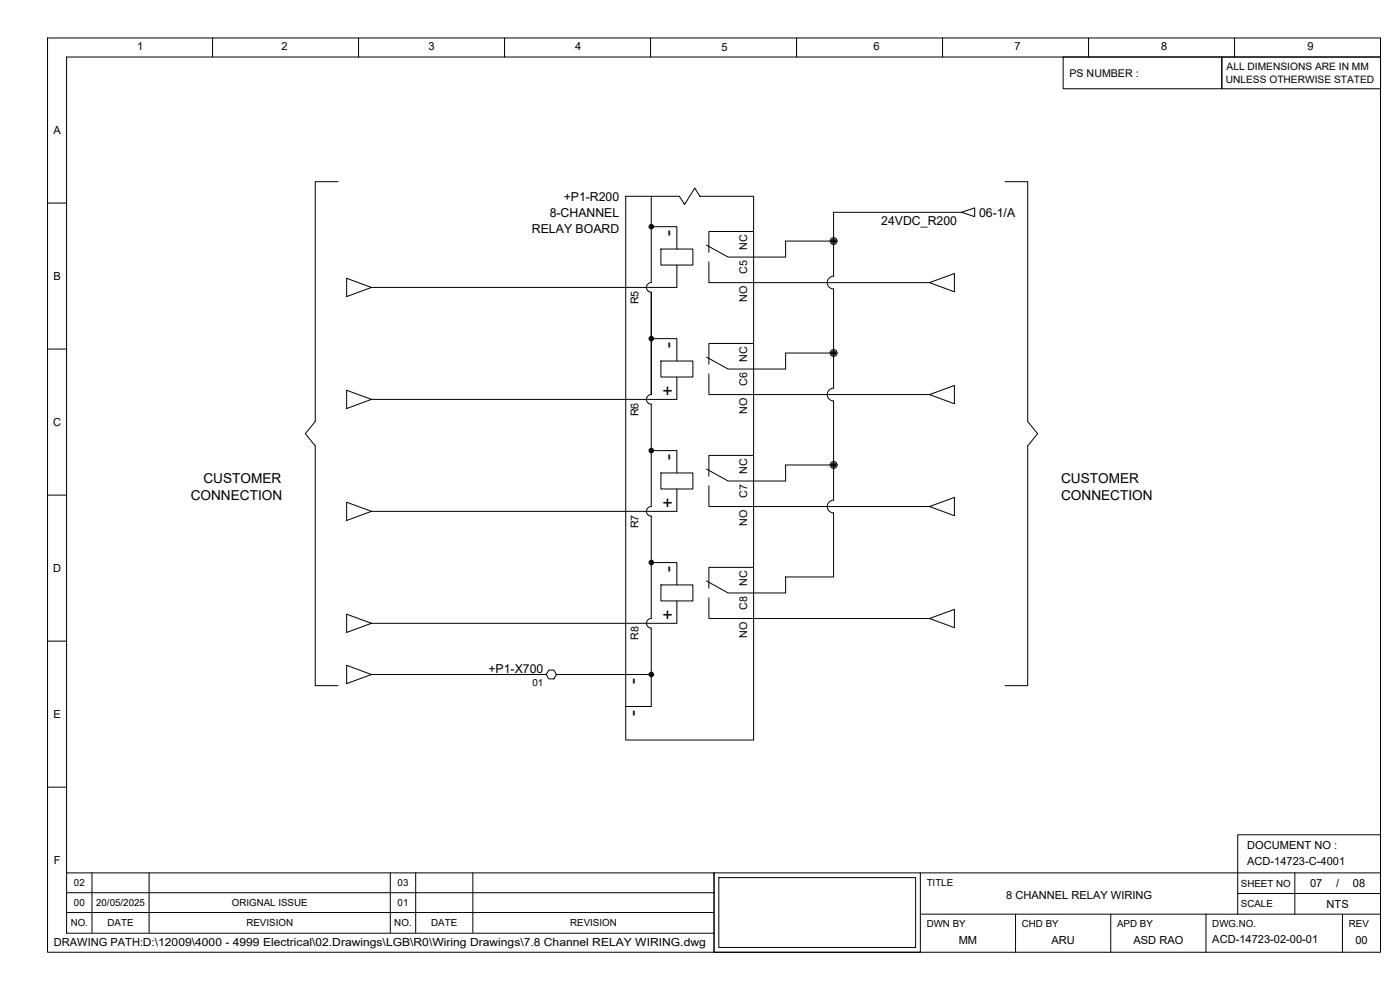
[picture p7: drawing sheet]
<svg xmlns="http://www.w3.org/2000/svg" width="420mm" height="297mm" viewBox="0 0 420 297" stroke-linecap="round" stroke-linejoin="round" font-family="sans-serif">
<g fill="none" stroke="#000" stroke-width=".3">
<path d="M14.3 11.4h400v274.3h-400zM63.8 11.4v5.7M107.6 11.4v5.7M151.4 11.4v5.7M195.2 11.4v5.7M239.1 11.4v5.7M282.9 11.4v5.7M319.1 17.1h47.6v9.5h-47.6zM326.7 11.4v5.7M366.7 17.1h47.6v9.5h-47.6zM370.5 11.4v5.7M414.3 17.1h-394.3v262.9h194.3"/>
<path d="M101.5 54.5h-6.9v72l-3 3.6 3 3.7v71.9h6.9M187.8 58.9h16.1l1.5 2.4 3.1-4.9 1.6 2.5h16.1v163.1h-38.4zM195.5 58.9v25.9a1.45 1.45 0 0 0-1.5 1.4 1.45 1.45 0 0 0 1.5 1.5v30.7a1.44 1.44 0 0 0-1.5 1.4 1.44 1.44 0 0 0 1.5 1.5v30.7M301.6 54.5h6.8v72l3 3.6-3 3.7v71.9h-6.8M14.3 60.9h5.7M195.5 68h7.6v6.7M198.4 74.7h9.5v4.8h-9.5zM203.1 79.5v6.7h-91.6M212.7 78.6v6.2h66.3M226.2 69.5h-13.5v6.2M250.2 72.3h-14.4v4.8h-17.3l-6.5-3.6M288.6 63.7h-38.4v19.2a1.92 1.92 0 0 0-1.9 1.9 1.92 1.92 0 0 0 1.9 1.9v29.8"/>
<path d="M288.6 63.7l3.9-1.3v2.6zM104 83.5l7.5 2.7-7.5 2.8zM279 84.8l7.4-2.7v5.5zM14.3 104.7h5.7M104 117.1l7.5 2.7-7.5 2.8zM195.5 101.6h7.6v6.7M198.4 108.3h9.5v4.8h-9.5zM203.1 113.1v6.7h-91.6M212.7 112.2v6.2h66.3M226.2 103h-13.5v6.3M250.2 105.9h-14.4v4.8h-17.3l-6.5-3.6M250.2 116.5a1.92 1.92 0 0 0-1.9 1.9 1.92 1.92 0 0 0 1.9 1.9"/>
<path d="M279 118.4l7.4-2.7v5.4zM195.5 135.2h7.6v6.7M226.2 136.6h-13.5v6.3M250.2 139.5h-14.4v4.8h-17.3l-6.5-3.6M250.2 120.3v29.8a1.93 1.93 0 0 0-1.9 1.9 1.93 1.93 0 0 0 1.9 1.9v19.2h-14.4v4.8h-17.3l-6.5-3.6M14.3 148.6h5.7M104 150.7l7.5 2.7-7.5 2.8zM195.5 152a1.45 1.45 0 0 0-1.5 1.4 1.45 1.45 0 0 0 1.5 1.5v30.7a1.44 1.44 0 0 0-1.5 1.4 1.44 1.44 0 0 0 1.5 1.5v23.5h-7.7M198.4 141.9h9.5v4.8h-9.5zM203.1 146.7v6.7h-91.6M212.7 145.8v6.2h66.3M279 152l7.4-2.7v5.4z"/>
<path d="M195.5 168.8h7.6v6.7M198.4 175.5h9.5v4.8h-9.5zM212.7 179.4v6.2h66.3M226.2 170.2h-13.5v6.3M14.3 192.4h5.7M104 184.3l7.5 2.7-7.5 2.8zM104 199.6l7.5 2.8-7.5 2.7zM203.1 180.3v6.7h-91.6M279 185.6l7.4-2.8v5.5zM111.5 202.4h52.4M164.7 201h1.5l.8 1.4-.8 1.3h-1.5l-.8-1.3zM167 202.4h28.5"/>
<path d="M14.3 236.2h5.7M414.3 250.5h-42.8v23.8M20 261.9h194.3v23.8M20 267.9h194.3M20 273.8h194.3M27.6 261.9v17.9M44.7 261.9v17.9M117.1 261.9v17.9M124.8 261.9v17.9M141.9 261.9v17.9M214.3 261.9h61.9v23.8h-61.9zM215.7 263.3h59.1v21h-59.1z"/>
<path d="M276.2 261.9h138.1M276.2 274.3h138.1M304.8 274.3v11.4M333.4 274.3v11.4M361.9 274.3v11.4M371.5 268.1h42.8M388.6 261.9v12.4M402.9 274.3v11.4"/>
<circle cx="195.5" cy="68" r=".43"/>
<circle cx="195.5" cy="68" r=".69"/>
<circle cx="195.5" cy="68" r=".22"/>
<circle cx="250.2" cy="72.3" r="1.03"/>
<circle cx="250.2" cy="72.3" r=".65"/>
<circle cx="250.2" cy="72.3" r=".33"/>
<circle cx="195.5" cy="101.6" r=".43"/>
<circle cx="195.5" cy="101.6" r=".69"/>
<circle cx="195.5" cy="101.6" r=".22"/>
<circle cx="250.2" cy="105.9" r="1.03"/>
<circle cx="250.2" cy="105.9" r=".65"/>
<circle cx="250.2" cy="105.9" r=".33"/>
<circle cx="195.5" cy="135.2" r=".69"/>
<circle cx="195.5" cy="135.2" r=".43"/>
<circle cx="195.5" cy="135.2" r=".22"/>
<circle cx="250.2" cy="139.5" r="1.03"/>
<circle cx="250.2" cy="139.5" r=".65"/>
<circle cx="250.2" cy="139.5" r=".33"/>
<circle cx="195.5" cy="168.8" r=".69"/>
<circle cx="195.5" cy="168.8" r=".43"/>
<circle cx="195.5" cy="168.8" r=".22"/>
<circle cx="195.5" cy="202.4" r=".69"/>
<circle cx="195.5" cy="202.4" r=".43"/>
<circle cx="195.5" cy="202.4" r=".22"/>
</g>
<g font-size="5.4">
<text x="202.2" y="70.8" transform="rotate(-90 202.2 70.8)">-</text>
<text x="202.2" y="104.4" transform="rotate(-90 202.2 104.4)">-</text>
<text x="202.2" y="118.9" transform="rotate(-90 202.2 118.9)">+</text>
<text x="202.2" y="138" transform="rotate(-90 202.2 138)">-</text>
<text x="202.2" y="152.5" transform="rotate(-90 202.2 152.5)">+</text>
<text x="202.2" y="171.5" transform="rotate(-90 202.2 171.5)">-</text>
<text x="202.2" y="186.1" transform="rotate(-90 202.2 186.1)">+</text>
<text x="191.6" y="205.1" transform="rotate(-90 191.6 205.1)">-</text>
<text x="191.6" y="214.7" transform="rotate(-90 191.6 214.7)">-</text>
</g>
<g font-size="4.1">
<text x="57.2" y="149.9">CONNECTION</text>
<text x="61" y="145">CUSTOMER</text>
<text x="318.5" y="145">CUSTOMER</text>
<text x="318.5" y="149.9">CONNECTION</text>
</g>
<g font-size="3.7">
<text x="165" y="65">8-CHANNEL</text>
<text x="169.2" y="60.2">+P1-R200</text>
<text x="293.8" y="65">06-1/A</text>
<text x="159.6" y="69.8">RELAY BOARD</text>
<text x="264.5" y="67.4">24VDC_R200</text>
<text x="146.6" y="201.9">+P1-X700</text>
</g>
<g font-size="3.3">
<text x="41.2" y="15">1</text>
<text x="84.5" y="15.1">2</text>
<text x="128.6" y="15">3</text>
<text x="172.6" y="15.1">4</text>
<text x="216.6" y="15.4">5</text>
<text x="262.1" y="15">6</text>
<text x="304.5" y="15">7</text>
<text x="348.4" y="15.1">8</text>
<text x="392.4" y="15.1">9</text>
<text x="16" y="40.2">A</text>
<text x="16" y="84">B</text>
<text x="15.9" y="127.8">C</text>
<text x="15.9" y="171.6">D</text>
<text x="16" y="215.5">E</text>
<text x="374.3" y="254.7">DOCUMENT NO :</text>
<text x="16.1" y="259.3">F</text>
<text x="374.3" y="259.5">ACD-14723-C-4001</text>
<text x="302" y="269.8">8 CHANNEL RELAY WIRING</text>
<text x="393.2" y="266.2">07</text>
<text x="401" y="266.2">/</text>
<text x="406" y="266.2">08</text>
<text x="398.1" y="272.4">NTS</text>
<text x="16.2" y="283.8">DRAWING PATH:D:\12009\4000 - 4999 Electrical\02.Drawings\LGB\R0\Wiring Drawings\7.8 Channel RELAY WIRING.dwg</text>
<text x="287.7" y="283.1">MM</text>
<text x="315.6" y="283.1">ARU</text>
<text x="340.2" y="283.1">ASD RAO</text>
<text x="363.8" y="282.9">ACD-14723-02-00-01</text>
<text x="406.8" y="283.1">00</text>
</g>
<g font-size="3.2">
<text x="321" y="23">PS NUMBER :</text>
<text x="224.3" y="75.1" transform="rotate(-90 224.3 75.1)">NC</text>
<text x="224.3" y="82.2" transform="rotate(-90 224.3 82.2)">C5</text>
<text x="191.6" y="91.3" transform="rotate(-90 191.6 91.3)">R5</text>
<text x="224.3" y="90.6" transform="rotate(-90 224.3 90.6)">NO</text>
<text x="224.3" y="108.7" transform="rotate(-90 224.3 108.7)">NC</text>
<text x="224.3" y="115.8" transform="rotate(-90 224.3 115.8)">C6</text>
<text x="191.6" y="124.9" transform="rotate(-90 191.6 124.9)">R6</text>
<text x="224.3" y="124.2" transform="rotate(-90 224.3 124.2)">NO</text>
<text x="224.3" y="142.2" transform="rotate(-90 224.3 142.2)">NC</text>
<text x="224.3" y="149.4" transform="rotate(-90 224.3 149.4)">C7</text>
<text x="191.6" y="158.5" transform="rotate(-90 191.6 158.5)">R7</text>
<text x="224.3" y="157.8" transform="rotate(-90 224.3 157.8)">NO</text>
<text x="224.3" y="175.8" transform="rotate(-90 224.3 175.8)">NC</text>
<text x="224.3" y="183" transform="rotate(-90 224.3 183)">C8</text>
<text x="224.3" y="191.4" transform="rotate(-90 224.3 191.4)">NO</text>
<text x="191.6" y="192.1" transform="rotate(-90 191.6 192.1)">R8</text>
</g>
<g font-size="3.1">
<text x="368.1" y="21.1">ALL DIMENSIONS ARE IN MM</text>
<text x="367.9" y="24.8">UNLESS OTHERWISE STATED</text>
</g>
<g font-size="2.9">
<text x="159.8" y="205.8">01</text>
<text x="22.2" y="265.9">02</text>
<text x="119.3" y="265.9">03</text>
<text x="278.1" y="265.7">TITLE</text>
<text x="372.4" y="266.1">SHEET NO</text>
<text x="22.2" y="271.9">00</text>
<text x="28.9" y="271.9">20/05/2025</text>
<text x="69.6" y="271.9">ORIGNAL ISSUE</text>
<text x="119.3" y="271.9">01</text>
<text x="372.4" y="272.2">SCALE</text>
<text x="21.2" y="277.8">NO.</text>
<text x="32.3" y="277.8">DATE</text>
<text x="74" y="277.8">REVISION</text>
<text x="118.3" y="277.8">NO.</text>
<text x="129.4" y="277.8">DATE</text>
<text x="171.1" y="277.8">REVISION</text>
<text x="278.1" y="278.1">DWN BY</text>
<text x="306.7" y="278.1">CHD BY</text>
<text x="335.3" y="278.1">APD BY</text>
<text x="363.8" y="278.1">DWG.NO.</text>
<text x="404.8" y="278.1">REV</text>
</g>
</svg>
